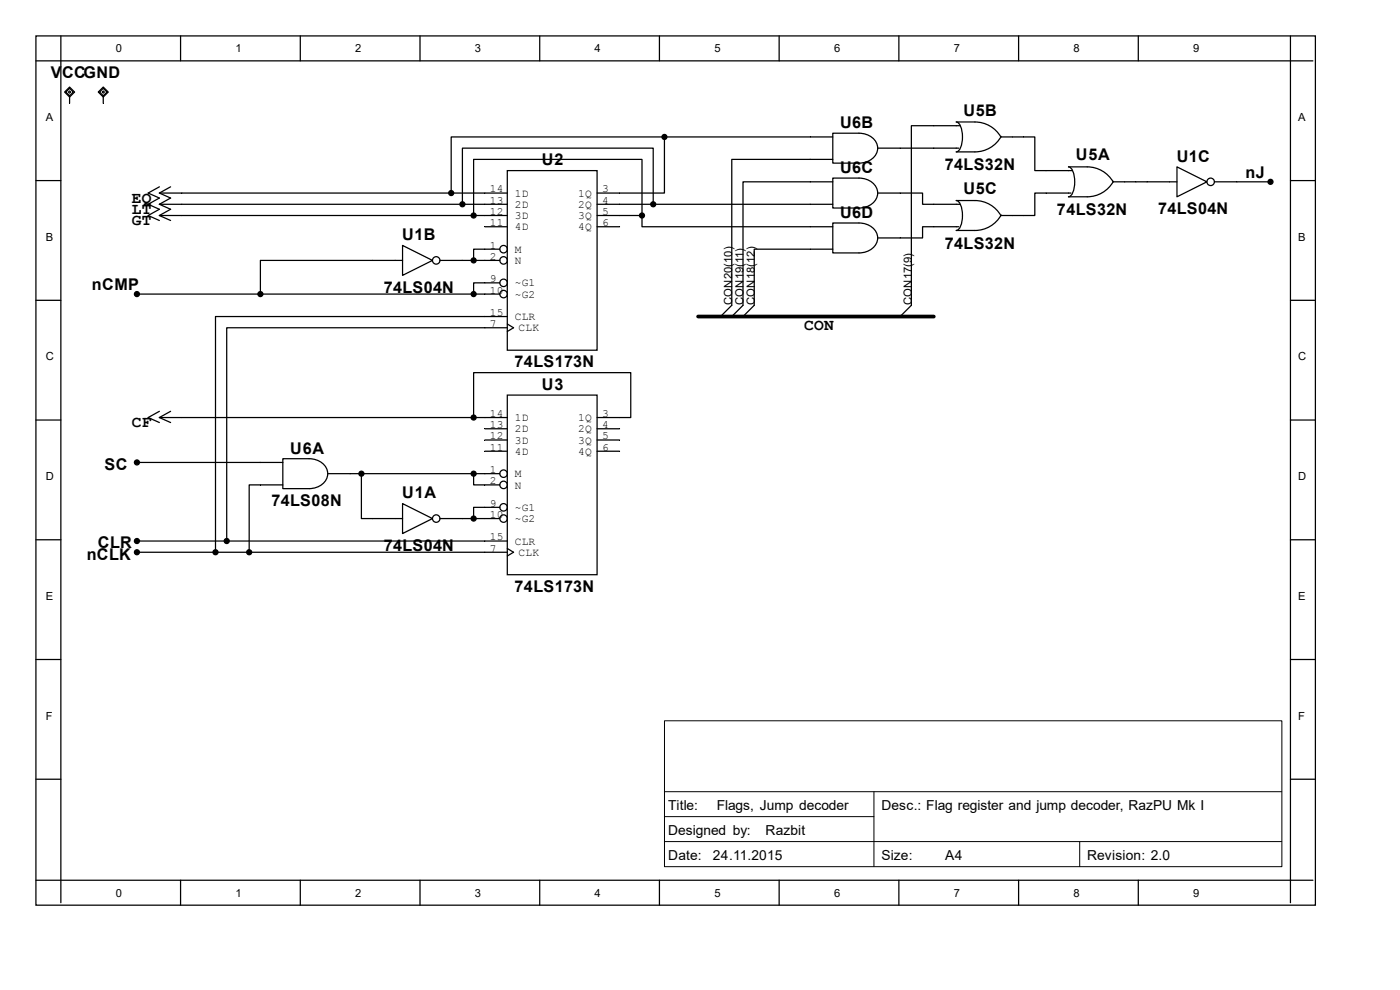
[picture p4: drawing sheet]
<svg xmlns="http://www.w3.org/2000/svg" width="297mm" height="210mm" viewBox="0 0 297 210" stroke-linecap="round" stroke-linejoin="round" font-family="sans-serif">
<g fill="none" stroke="#000" stroke-width=".26">
<path d="M7.6 7.6h271.5v184.4h-271.5zM7.6 12.9h270.9M12.9 7.6v183.9M38.3 7.6v5.3M63.7 7.6v5.3M89.1 7.6v5.3M114.5 7.6v5.3M139.9 7.6v5.3M165.3 7.6v5.3M190.7 7.6v5.3M216.1 7.6v5.3M241.5 7.6v5.3"/>
<path d="M273.8 7.6v183.9M7.6 38.3h5.3M33.8 39.6l-2.4 1.4 2.4 1-2.4 1.3 2.4 1.1-2.4 1.3 2.4 1.1M36.2 39.6l-2.4 1.4M107.6 36.2h19.1v38.1h-19.1zM141 29.1h-45.3v11.9M141 29.1v11.9h-14.3M141 29.1h35.7M176.7 28.3h5.5a3.6 3.6 0 0 1 4 3.1 3.6 3.6 0 0 1-4 3.2h-5.5zM176.7 37.8h5.5a3.6 3.6 0 0 1 4 3.2 3.6 3.6 0 0 1-4 3.1h-5.5zM176.7 33.8h-21.5v31l-2.3 2.3M176.7 38.6h-19.1v26.2l-2.4 2.3"/>
<path d="M186.2 31.4h17.2M203.7 26.7h-10.4v38.1l-2.3 2.3M212.4 29.1h7.1v7.1h8M212.4 28.9a6.4 6.4 0 0 1-5.6 3.3h-3.9a2.4 2.4 0 0 0 1.3-2.4l-.1-2.1a2.05 2.05 0 0 0-1.2-1.8 12.9 12.9 0 0 1 6.4 .5 6.3 6.3 0 0 1 3 2.7M236.2 38.6h13.5M236.2 38.5a6.4 6.4 0 0 1-5.6 3.2h-3.9a2.4 2.4 0 0 0 1.3-2.4l-.1-2.1a2.05 2.05 0 0 0-1.2-1.8 12.9 12.9 0 0 1 6.4 .5 6.3 6.3 0 0 1 3.1 2.7M249.7 35.4l6.3 3.2-6.3 3.1zM257.6 38.6h11.9M273.8 38.3h5.3M33.8 43.3l2.4 1.1-2.4 1.3M33.8 45.7l2.4 1.1M33.8 45.7h73.8"/>
<path d="M33.8 41l2.4 1-2.4 1.3M33.8 41h73.8M33.8 43.3h73.8M85.4 52.1l6.4 3.1-6.4 3.2zM85.4 55.2h-30.2v7.2M93.3 55.2h12.7M98.1 43.3v-11.9h40.5v11.9M100.5 45.7v-11.9h35.7v11.9M102.9 48.1h4.7M106 52.9h-5.5v2.3M126.7 45.7h9.5M126.7 43.3h50"/>
<path d="M126.7 48.1h4.7M136.2 45.7v2.4h40.5M176.7 47.3h5.5a3.6 3.6 0 0 1 4 3.2 3.6 3.6 0 0 1-4 3.2h-5.5zM176.7 52.9h-16.7v11.9l-2.4 2.3M186.2 41h9.5v2.3h8M203.4 48.1h-7.7v2.4h-9.5M212.4 45.6a6.3 6.3 0 0 1-5.6 3.3h-3.9a2.4 2.4 0 0 0 1.3-2.5l-.1-2.1a2.05 2.05 0 0 0-1.2-1.8 12.9 12.9 0 0 1 6.4 .5 6.3 6.3 0 0 1 3 2.7M227.2 41h-7.7v4.7h-7.1M7.6 63.7h5.3M29 62.4h77M106 60h-5.5v2.4M107.6 67.1h-61.9v50.1"/>
<path d="M107.6 69.5h-59.5v45.3M107.6 68.7l1.3 .8-1.3 .8M273.8 63.7h5.3M7.6 89.1h5.3M29 98.1h31M33.8 87.3l-2.4 1.3 2.4 1M33.8 88.6l2.4 1M33.8 88.6h73.8M36.2 87.3l-2.4 1.3M60 97.3h5.6a3.6 3.6 0 0 1 3.9 3.2 3.6 3.6 0 0 1-3.9 3.2h-5.6zM100.5 88.6v-9.5h33.3v9.5h-7.1M102.9 91h4.7"/>
<path d="M102.9 93.3h4.7M102.9 95.7h4.7M107.6 83.8h19.1v38.1h-19.1zM126.7 91h4.7M126.7 93.3h4.7M126.7 95.7h4.7M273.8 89.1h5.3M7.6 114.5h5.3M29 114.8h78.6M29 117.2h78.6M60 102.9h-7.1v14.3M69.5 100.5h36.5"/>
<path d="M76.7 100.5v9.5h8.7M85.4 106.8l6.4 3.2-6.4 3.2zM93.3 110h12.7M100.5 100.5v2.4h5.5M106 107.6h-5.5v2.4M107.6 116.4l1.3 .8-1.3 .7M273.8 114.5h5.3M7.6 139.9h5.3M273.8 139.9h5.3M7.6 165.3h5.3M273.8 165.3h5.3M7.6 186.7h270.9"/>
<path d="M38.3 186.7v5.3M63.7 186.7v5.3M89.1 186.7v5.3M114.5 186.7v5.3M139.9 186.7v5.3M165.3 186.7v5.3M190.7 186.7v5.3M216.1 186.7v5.3M241.5 186.7v5.3"/>
<circle cx="256.8" cy="38.6" r=".79"/>
<circle cx="92.5" cy="55.2" r=".79"/>
<circle cx="106.8" cy="55.2" r=".79"/>
<circle cx="106.8" cy="52.9" r=".79"/>
<circle cx="106.8" cy="60" r=".79"/>
<circle cx="106.8" cy="62.4" r=".79"/>
<circle cx="92.5" cy="110" r=".79"/>
<circle cx="106.8" cy="107.6" r=".79"/>
<circle cx="106.8" cy="100.5" r=".79"/>
<circle cx="106.8" cy="102.9" r=".79"/>
<circle cx="106.8" cy="110" r=".79"/>
</g>
<path d="M141 152.9h130.9v31h-130.9zM141 167.9h130.9M141 173.2h44.4M141 178.5h130.9M185.4 167.9v15.9M229.1 178.5v5.3" fill="none" stroke="#000" stroke-width=".21"/>
<g fill="#000" stroke="#000" stroke-width=".26">
<circle cx="141" cy="29.1" r=".53"/>
<circle cx="269.5" cy="38.6" r=".53"/>
<circle cx="95.7" cy="41" r=".53"/>
<circle cx="98.1" cy="43.3" r=".53"/>
<circle cx="100.5" cy="45.7" r=".53"/>
<circle cx="100.5" cy="55.2" r=".53"/>
<circle cx="136.2" cy="45.7" r=".53"/>
<circle cx="138.6" cy="43.3" r=".53"/>
<circle cx="29" cy="62.4" r=".53"/>
<circle cx="55.2" cy="62.4" r=".53"/>
<circle cx="100.5" cy="62.4" r=".53"/>
<circle cx="29" cy="98.1" r=".53"/>
<circle cx="100.5" cy="88.6" r=".53"/>
<circle cx="29" cy="117.2" r=".53"/>
<circle cx="29" cy="114.8" r=".53"/>
<circle cx="45.7" cy="117.2" r=".53"/>
<circle cx="48.1" cy="114.8" r=".53"/>
<circle cx="52.9" cy="117.2" r=".53"/>
<circle cx="76.7" cy="100.5" r=".53"/>
<circle cx="100.5" cy="110" r=".53"/>
<circle cx="100.5" cy="100.5" r=".53"/>
</g>
<path d="M148.1 67.1h50" fill="none" stroke="#000" stroke-width=".79"/>
<path d="M13.7 19.5l1.1-1 1 1-1 1.1z" fill-rule="evenodd" fill="#fff" stroke="#000" stroke-width=".26"/>
<path d="M14 19.5l.8-.8 .8 .8-.8 .8zM14.8 20.6v1.3" fill="none" stroke="#000" stroke-width=".26"/>
<path d="M14.5 19.5l.3-.2 .2 .2-.2 .3z" fill="none" stroke="#000" stroke-width=".21"/>
<path d="M20.8 19.5l1.1-1 1.1 1-1.1 1.1z" fill-rule="evenodd" fill="#fff" stroke="#000" stroke-width=".26"/>
<path d="M21.1 19.5l.8-.8 .8 .8-.8 .8zM21.9 20.6v1.3" fill="none" stroke="#000" stroke-width=".26"/>
<path d="M21.6 19.5l.3-.2 .3 .2-.3 .3z" fill="none" stroke="#000" stroke-width=".21"/>
<g font-size="3.4">
<text x="10.8" y="16.6">VCCGND</text>
<text x="178.2" y="27.1">U6B</text>
<text x="204.4" y="24.5">U5B</text>
<text x="115" y="35.1">U2</text>
<text x="228.2" y="34">U5A</text>
<text x="249.6" y="34.3">U1C</text>
<text x="178.2" y="36.7">U6C</text>
<text x="200.4" y="36.2">74LS32N</text>
<text x="204.4" y="41.2">U5C</text>
<text x="264.2" y="37.7">nJ</text>
<text x="28" y="47.8">GT</text>
<text x="28" y="43">EQ</text>
<text x="28" y="45.4">LT</text>
<text x="178.2" y="46.2">U6D</text>
<text x="224.2" y="45.7">74LS32N</text>
<text x="245.7" y="45.4">74LS04N</text>
<text x="85.3" y="51">U1B</text>
<text x="200.4" y="52.8">74LS32N</text>
<text x="19.5" y="61.6">nCMP</text>
<text x="81.4" y="62.1">74LS04N</text>
<text x="170.6" y="70">CON</text>
<text x="109.2" y="77.9">74LS173N</text>
<text x="115" y="82.7">U3</text>
<text x="28" y="90.6">CF</text>
<text x="22.1" y="99.7">SC</text>
<text x="61.6" y="96.2">U6A</text>
<text x="57.6" y="107.3">74LS08N</text>
<text x="85.3" y="105.7">U1A</text>
<text x="18.4" y="118.7">nCLK</text>
<text x="20.8" y="116.3">CLR</text>
<text x="81.4" y="116.8">74LS04N</text>
<text x="109.2" y="125.6">74LS173N</text>
</g>
<g font-size="2.9">
<text x="141.8" y="171.9">Title:</text>
<text x="152.1" y="171.9">Flags, Jump decoder</text>
<text x="187" y="171.9">Desc.: Flag register and jump decoder, RazPU Mk I</text>
<text x="141.8" y="177.2">Designed by:</text>
<text x="162.4" y="177.2">Razbit</text>
<text x="141.8" y="182.5">Date:</text>
<text x="151.3" y="182.5">24.11.2015</text>
<text x="187" y="182.5">Size:</text>
<text x="200.5" y="182.5">A4</text>
<text x="230.6" y="182.5">Revision: 2.0</text>
</g>
<g font-size="2.4">
<text x="24.6" y="11.1">0</text>
<text x="50" y="11.1">1</text>
<text x="75.4" y="11.1">2</text>
<text x="100.8" y="11.1">3</text>
<text x="126.2" y="11.1">4</text>
<text x="151.6" y="11.1">5</text>
<text x="177" y="11.1">6</text>
<text x="202.4" y="11.1">7</text>
<text x="227.8" y="11.1">8</text>
<text x="253.2" y="11.1">9</text>
<text x="9.7" y="25.7">A</text>
<text x="275.4" y="25.7">A</text>
<text x="103.9" y="40.8">14</text>
<text x="109.2" y="41.7">1D</text>
<text x="122.7" y="41.7">1Q</text>
<text x="127.7" y="40.8">3</text>
<text x="103.9" y="43.2">13</text>
<text x="103.9" y="45.6">12</text>
<text x="103.9" y="48">11</text>
<text x="109.2" y="44.1">2D</text>
<text x="109.2" y="46.5">3D</text>
<text x="122.7" y="44.1">2Q</text>
<text x="122.7" y="46.5">3Q</text>
<text x="127.7" y="43.2">4</text>
<text x="127.7" y="45.6">5</text>
<text x="127.7" y="48">6</text>
<text x="9.7" y="51.1">B</text>
<text x="103.9" y="52.7">1</text>
<text x="109.2" y="48.9">4D</text>
<text x="109.2" y="53.6">M</text>
<text x="122.7" y="48.9">4Q</text>
<text x="275.4" y="51.1">B</text>
<text x="103.9" y="59.9">9</text>
<text x="103.9" y="55.1">2</text>
<text x="109.2" y="56">N</text>
<text x="103.9" y="62.3">10</text>
<text x="109.2" y="63.2">~G2</text>
<text x="109.2" y="60.7">~G1</text>
<text x="155.3" y="64.8" transform="rotate(-90 155.3 64.8)">CON20( 10)</text>
<text x="157.7" y="64.8" transform="rotate(-90 157.7 64.8)">CON19( 11)</text>
<text x="160.1" y="64.8" transform="rotate(-90 160.1 64.8)">CON18( 12)</text>
<text x="193.4" y="64.8" transform="rotate(-90 193.4 64.8)">CON17( 9)</text>
<text x="103.9" y="67">15</text>
<text x="103.9" y="69.4">7</text>
<text x="109.2" y="67.9">CLR</text>
<text x="110" y="70.3">CLK</text>
<text x="9.7" y="76.5">C</text>
<text x="275.4" y="76.5">C</text>
<text x="103.9" y="88.4">14</text>
<text x="109.2" y="89.3">1D</text>
<text x="122.7" y="89.3">1Q</text>
<text x="127.7" y="88.4">3</text>
<text x="103.9" y="90.8">13</text>
<text x="103.9" y="93.2">12</text>
<text x="103.9" y="95.6">11</text>
<text x="109.2" y="91.7">2D</text>
<text x="109.2" y="94.1">3D</text>
<text x="122.7" y="91.7">2Q</text>
<text x="122.7" y="94.1">3Q</text>
<text x="127.7" y="90.8">4</text>
<text x="127.7" y="93.2">5</text>
<text x="127.7" y="95.6">6</text>
<text x="9.7" y="101.9">D</text>
<text x="103.9" y="100.4">1</text>
<text x="109.2" y="96.5">4D</text>
<text x="109.2" y="101.2">M</text>
<text x="122.7" y="96.5">4Q</text>
<text x="275.4" y="101.9">D</text>
<text x="103.9" y="107.5">9</text>
<text x="103.9" y="102.7">2</text>
<text x="109.2" y="103.6">N</text>
<text x="103.9" y="109.9">10</text>
<text x="109.2" y="110.7">~G2</text>
<text x="109.2" y="108.4">~G1</text>
<text x="103.9" y="114.6">15</text>
<text x="103.9" y="117">7</text>
<text x="109.2" y="115.5">CLR</text>
<text x="110" y="117.9">CLK</text>
<text x="9.7" y="127.3">E</text>
<text x="275.4" y="127.3">E</text>
<text x="9.7" y="152.7">F</text>
<text x="275.4" y="152.7">F</text>
<text x="24.6" y="190.2">0</text>
<text x="50" y="190.2">1</text>
<text x="75.4" y="190.2">2</text>
<text x="100.8" y="190.2">3</text>
<text x="126.2" y="190.2">4</text>
<text x="151.6" y="190.2">5</text>
<text x="177" y="190.2">6</text>
<text x="202.4" y="190.2">7</text>
<text x="227.8" y="190.2">8</text>
<text x="253.2" y="190.2">9</text>
</g>
</svg>
